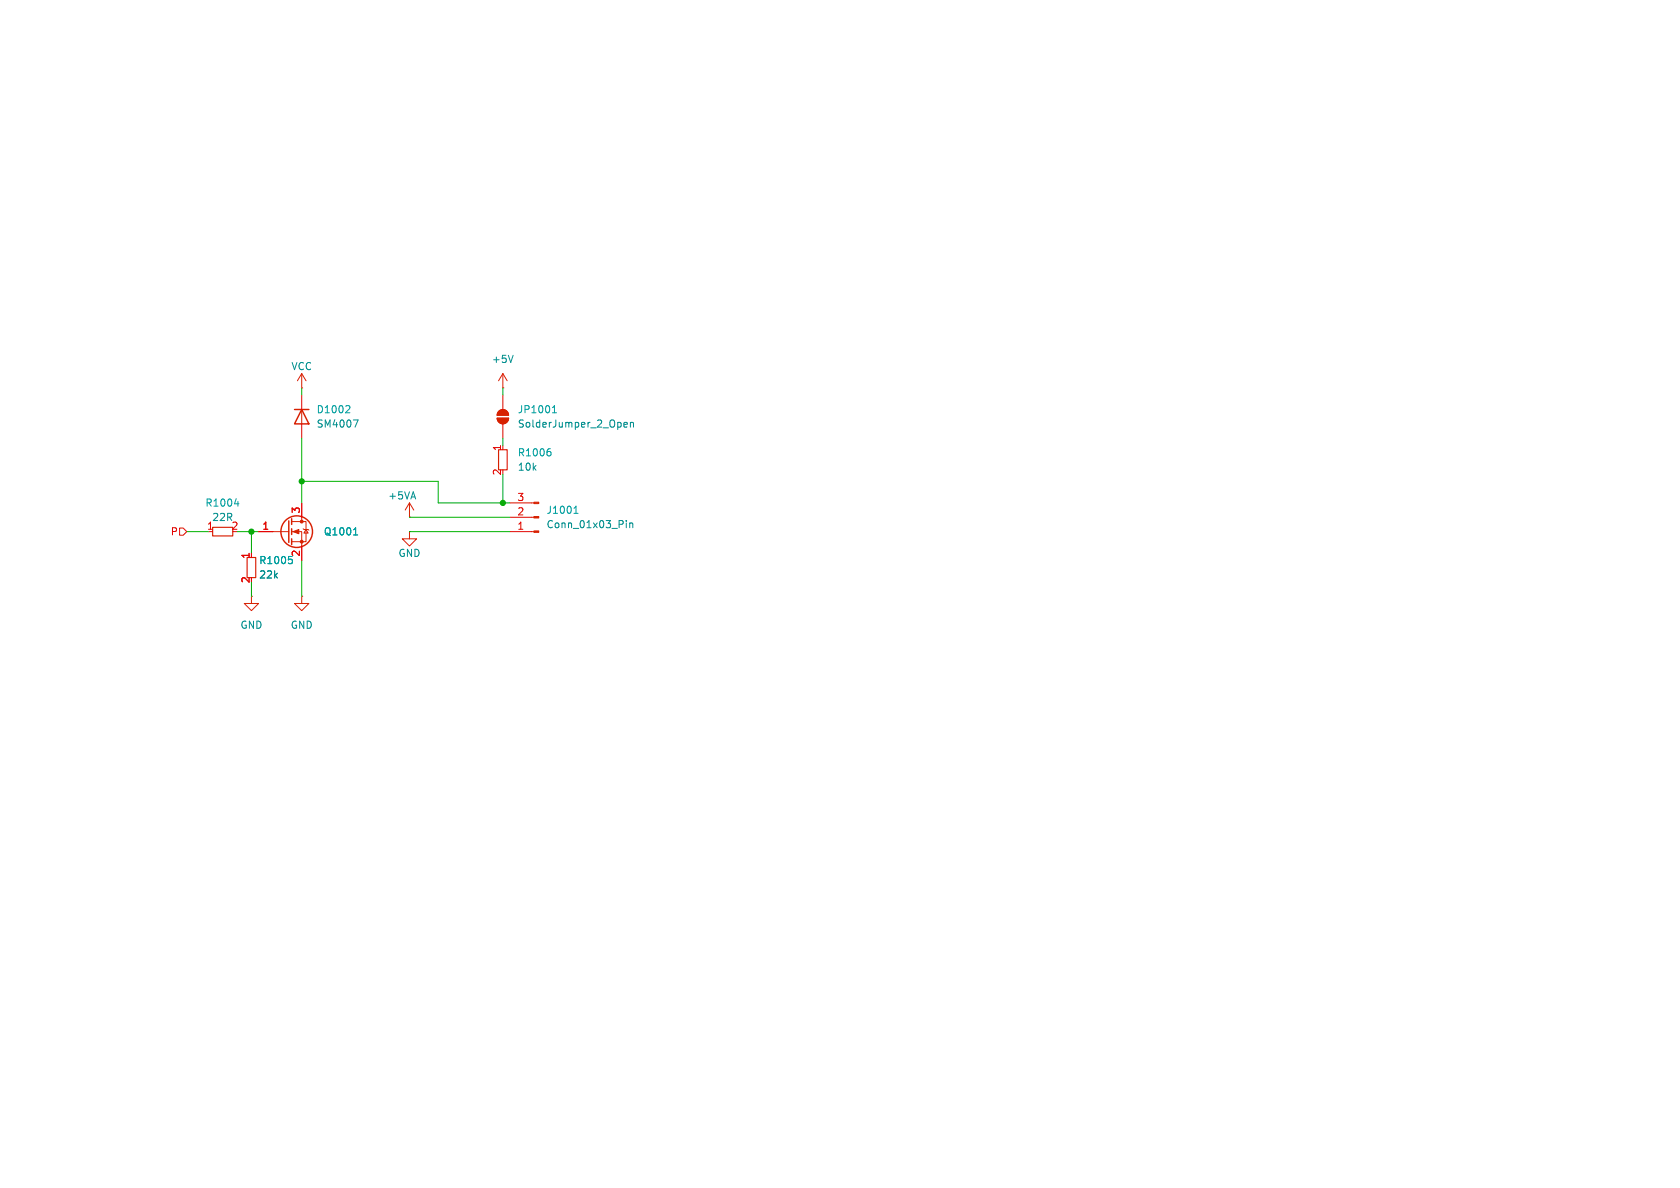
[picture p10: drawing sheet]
<svg xmlns="http://www.w3.org/2000/svg" width="297mm" height="210mm" viewBox="0 0 297 210" stroke-linecap="round" stroke-linejoin="round" font-family="sans-serif">
<path d="M88.1 79.5h1.6v3.6h-1.6zM37.6 93.2h3.5v1.5h-3.5zM43.7 98.6h1.5v3.5h-1.5z" fill="none" stroke="#d72100" stroke-width=".2"/>
<g fill="none" stroke="#00a0a0" stroke-width=".18">
<path d="M61.6 71.7l.3 .2-.1 .3-.7 .8h.8M97.1 79.3h.2M97.2 79.8l.2 .2v.3l-.2 .3M97.7 73h.7M97.7 72.1l.3-.4v1.3M41.5 89.1h.7M42.1 88.6v.9M51 98.4h.6M51.6 99l.1 .4-.2 .2M62.5 94.6h.7M62.7 93.5l.2-.2v1.3M101.5 90.7h.7"/>
<path d="M101.6 89.8l.2-.3v1.2"/>
</g>
<g fill="none" stroke="#d72100" stroke-width=".18">
<path d="M53.3 66v2.6M53.3 72.4v2.5M53.3 66l-.7 1.3M53.3 66l.8 1.3M87.9 73.9h2a1.02 1.02 0 0 1-1 1 1.02 1.02 0 0 1-1-1zM88.2 72.7a1.02 1.02 0 0 1 1.1-.2 1.02 1.02 0 0 1 .6 .9h-2zM88.9 66l-.8 1.3M88.9 66v2.6M88.9 66l.8 1.3M48.3 94h2.8M51.6 94h1.7v2.5M51.6 92.2h2.5v3.6h-2.5"/>
<path d="M53.3 91.4v.8M53.6 93.5l.1 .1h.8l.1 .1M54.1 93.6l.4 .6h-.8zM72.4 94v1.3h1.3l-1.3 1.2-1.3-1.2h1.3M72.4 88.9l-.8 1.3M72.4 88.9v2.5M72.4 88.9l.8 1.3M94 88.9h.4M94 91.4h.4M94 94h.4M44.4 105.4v1.3h1.3l-1.3 1.3-1.2-1.3h1.2M53.3 105.4v1.3h1.3l-1.3 1.3-1.2-1.3h1.2"/>
</g>
<g fill="#d72100" stroke="#d72100" stroke-width=".18">
<path d="M87.9 73.9h2a1.02 1.02 0 0 1-1 1 1.02 1.02 0 0 1-1-1z"/>
<path d="M88.2 72.7a1.02 1.02 0 0 1 1.1-.2 1.02 1.02 0 0 1 .6 .9h-2z"/>
<path d="M94.4 88.8h.8v.2h-.8z"/>
<path d="M94.4 91.3h.8v.3h-.8z"/>
<path d="M94.4 93.9h.8v.2h-.8z"/>
<path d="M51.8 94l1-.4v.8z"/>
<circle cx="53.3" cy="95.8" r=".25"/>
<circle cx="53.3" cy="92.2" r=".25"/>
</g>
<g fill="none" stroke="#df0000" stroke-width=".18">
<path d="M53.3 68.6h.1M53.3 69.9v2.5M53.3 74.9v2.6M88.9 68.6h.1M88.9 69.9v2.5M88.9 74.9v2.6M45.7 94h2.6M53.3 88.9v2.5M53.3 96.5v2.6M72.4 91.4h.1M72.4 94h.1M90.2 94h3.8"/>
<path d="M90.2 91.4h3.8M90.2 88.9h3.8M44.4 105.4h.1M53.3 105.4h.1"/>
</g>
<path d="M62.5 74.2h.8l-.5 1.3M90.7 62.8l-.4 1.3M110.3 75.1l.6-.1-.1-.3h-.3l-.2 .1 .1 .6h.4M111.4 74.8l.2-.1h.3l.1 .8M111.4 74.7v.8M110.7 92v.1M110.7 92.4v.9M111.3 92.4v.9M111.3 92.6l.2-.2 .3 .1 .1 .8" fill="none" stroke="#008e8e" stroke-width=".18"/>
<g fill="none" stroke="#d72100" stroke-width=".25">
<path d="M52.1 72.4h2.5M53.3 72.4l1.3 2.5h-2.5zM51.1 92.1v3.8M51.6 91.7v1M51.6 93.5v1M51.6 95.3v1"/>
<circle cx="52.5" cy="94" r="2.79"/>
</g>
<path d="M31.7 93.3h.7l.6 .7-.6 .6h-.7z" fill="none" stroke="#eb000a" stroke-width=".18"/>
<g fill="none" stroke="#00b200" stroke-width=".18">
<path d="M53.3 68.6v1.3M53.3 77.5v11.4M88.9 68.6v1.3M88.9 77.5v1.2M33 94h3.8M41.9 94h3.8M44.4 94v3.8M53.3 85.1h24.2v3.8h12.7M53.3 99.1v6.3M72.4 94h17.8M72.4 91.4h17.8M88.9 83.8v5.1"/>
<path d="M44.4 102.9v2.5"/>
</g>
<g fill="#00a400" stroke="#00a400" stroke-width=".18">
<circle cx="53.3" cy="85.1" r=".46"/>
<circle cx="88.9" cy="88.9" r=".46"/>
<circle cx="44.4" cy="94" r=".46"/>
</g>
<g font-size="1.8" fill="#008e8e">
<text x="51.4" y="65.6">VCC</text>
<text x="86.9" y="64.4">+5V</text>
<text x="55.9" y="75.8">SM4007</text>
<text x="91.4" y="75.8">SolderJumper_2_Open</text>
<text x="91.4" y="83.4">10k</text>
<text x="68.5" y="88.5">+5VA</text>
<text x="37.4" y="92.3">22R</text>
<text x="96.5" y="93.6">Conn_01x03_Pin</text>
<text x="70.4" y="98.7">GND</text>
<text x="45.7" y="102.5">22k</text>
<text x="42.4" y="111.4">GND</text>
<text x="51.3" y="111.4">GND</text>
</g>
<g font-size="1.8" fill="#00a0a0">
<text x="55.9" y="73.3">D1002</text>
<text x="91.4" y="73.3">JP1001</text>
<text x="91.4" y="80.9">R1006</text>
<text x="36.2" y="89.8">R1004</text>
<text x="57.2" y="94.8">Q1001</text>
<text x="96.5" y="91">J1001</text>
<text x="45.7" y="99.9">R1005</text>
<text x="53.1" y="98.5" transform="rotate(-90 53.1 98.5)">2</text>
</g>
<g font-size="1.8" fill="#e70000">
<text x="88.6" y="79.8" transform="rotate(-90 88.6 79.8)">1</text>
<text x="88.6" y="84.1" transform="rotate(-90 88.6 84.1)">2</text>
<text x="91.4" y="88.6">3</text>
<text x="36.5" y="93.7">1</text>
<text x="40.8" y="93.7">2</text>
<text x="46.3" y="93.7">1</text>
<text x="53.1" y="90.9" transform="rotate(-90 53.1 90.9)">3</text>
<text x="91.4" y="93.7">1</text>
<text x="91.4" y="91.2">2</text>
<text x="44.2" y="98.9" transform="rotate(-90 44.2 98.9)">1</text>
<text x="44.2" y="103.2" transform="rotate(-90 44.2 103.2)">2</text>
</g>
<text font-size="1.8" fill="#eb000a" x="30.1" y="94.8">P</text>
</svg>
